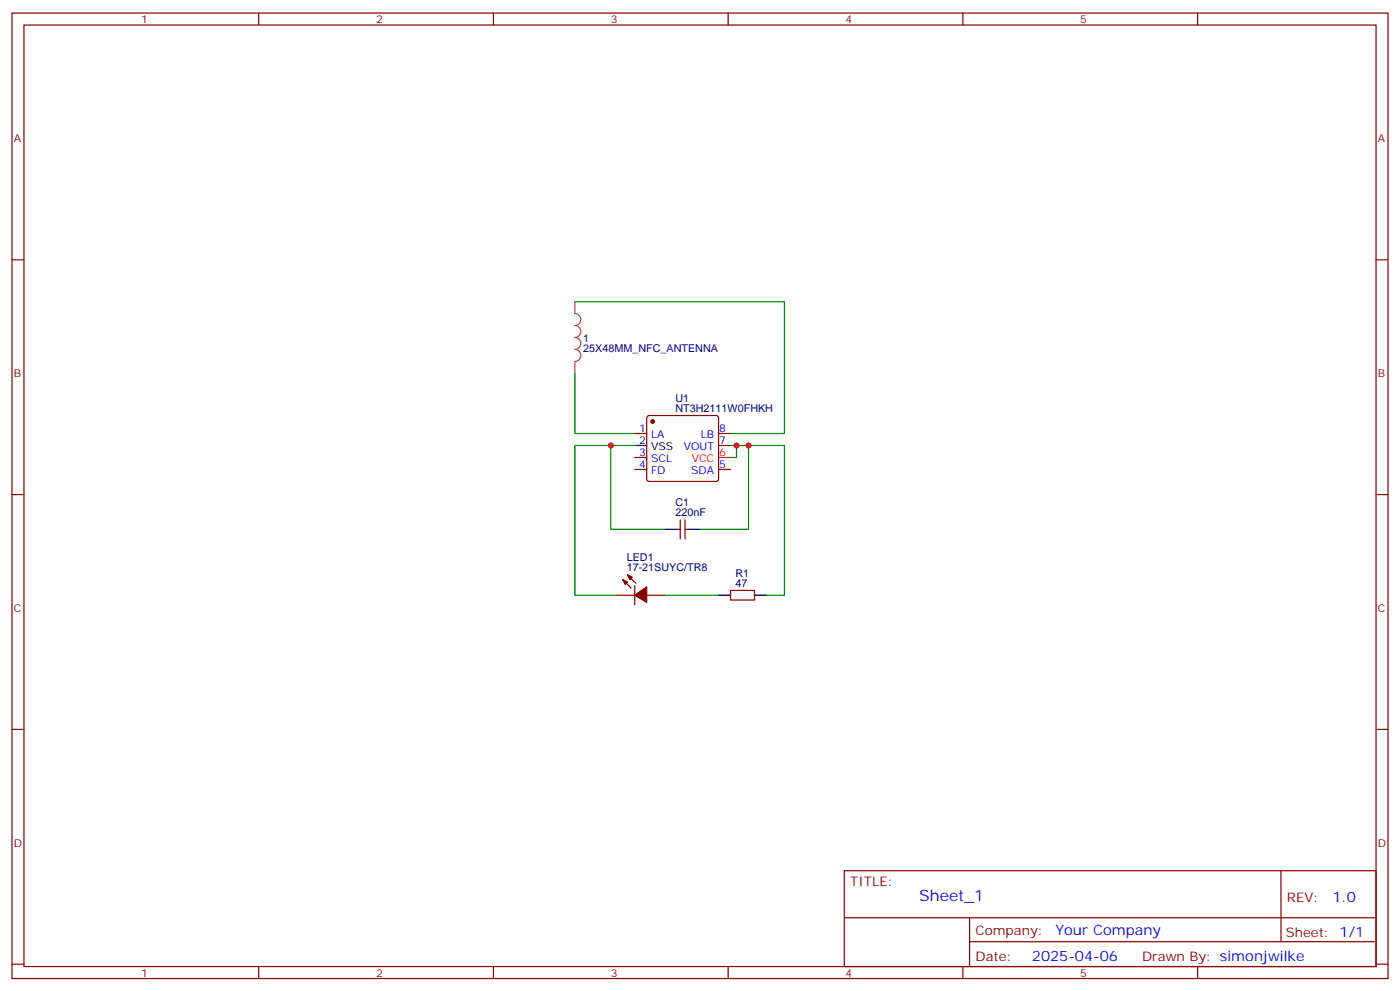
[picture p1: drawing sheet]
<svg xmlns="http://www.w3.org/2000/svg" width="412mm" height="292mm" viewBox="0 0 412 292" stroke-linecap="round" stroke-linejoin="round" font-family="sans-serif">
<g fill="none" stroke="#870000" stroke-width=".35">
<path d="M3.5 3.8h405.4v284.4h-405.4zM7.1 7.4h398.2v277.3h-398.2zM76.2 3.8v3.6M145.3 3.8v3.6M214.5 3.8v3.6M283.6 3.8v3.6M352.8 3.8v3.6M3.5 76.5h3.6M405.3 76.5h3.6M187 127.7h3.5M187 138.3h3.5M187 134.7h3.5"/>
<path d="M190.7 122.6l.5-.2h19.8l.5 .2 .2 .5v18l-.3 .5-.4 .2h-19.8l-.5-.3-.2-.4v-18zM211.7 127.7h3.5M211.7 131.2h3.5M211.7 138.3h3.5M3.5 145.7h3.6M199.3 155.9h1.1M200.4 153.1v5.6M201.8 153.1v5.6M201.8 155.9h1M405.3 145.7h3.6M181.7 175.3h5.3M183.4 170.7l2.5 2.5"/>
<path d="M184.9 169.3l2.4 2.5M187 172.5v5.6M190.5 175.3h5.3M215.2 173.9h7v2.8h-7zM3.5 214.8h3.6M405.3 214.8h3.6M248.7 256.4h156.6v28.3h-156.6zM377.3 256.5v20.8M248.7 270.3h156.5M285.6 277.3h119.6M285.6 270.3v14.1M3.5 284h3.6"/>
<path d="M76.2 284.7v3.5M145.3 284.7v3.5M214.5 284.7v3.5M283.6 284.7v3.5M352.8 284.7v3.5M405.3 284h3.6"/>
</g>
<path d="M211.7 134.7h3.5" fill="none" stroke="#f00" stroke-width=".35"/>
<path d="M187 131.2h3.5M195.8 155.9h3.5M202.8 155.9h3.6M211.7 175.3h3.5M222.2 175.3h3.6" fill="none" stroke="#000" stroke-width=".35"/>
<g fill="#870000" stroke="#870000" stroke-width=".35">
<path d="M183.4 170.7l1.5 .7-.8 .7z"/>
<path d="M184.9 169.3l1.4 .7-.7 .7z"/>
<path d="M187 175.3l3.5-2.5v4.6z"/>
<circle cx="192.3" cy="124.1" r=".53"/>
</g>
<path d="M169.3 88.9v3.4a1.76 1.76 0 0 1 1.8 1.8 1.76 1.76 0 0 1-1.8 1.8 1.76 1.76 0 0 1 1.8 1.7 1.76 1.76 0 0 1-1.8 1.8 1.76 1.76 0 0 1 1.8 1.8 1.76 1.76 0 0 1-1.8 1.7 1.76 1.76 0 0 1 1.8 1.8 1.76 1.76 0 0 1-1.8 1.7M169.3 106.6v3.4" fill="none" stroke="#a64a4a" stroke-width=".35"/>
<path d="M169.3 88.9h61.8v38.8h-15.9M169.3 110v17.7h17.7M179.9 131.2v24.7h15.9M187 131.2h-17.7v44.1h12.4M215.2 131.2h15.9v44.1h-5.3M217 131.2v3.5h-1.8M220.5 131.2v24.7h-14.1M195.8 175.3h15.9" fill="none" stroke="#008700" stroke-width=".35"/>
<g fill="#c00">
<circle cx="179.9" cy="131.2" r=".88"/>
<circle cx="220.5" cy="131.2" r=".88"/>
<circle cx="217" cy="131.2" r=".88"/>
</g>
<text font-size="4.6" fill="#00f" x="270.8" y="265.5">Sheet_1</text>
<g font-size="4.2" fill="#00f">
<text x="392.5" y="265.7">1.0</text>
<text x="310.9" y="275.3">Your Company</text>
<text x="304" y="283.1">2025-04-06</text>
</g>
<g font-size="3.9" fill="#800">
<text x="250.5" y="261">TITLE:</text>
<text x="379.1" y="265.7">REV:</text>
<text x="287.4" y="275.2">Company:</text>
<text x="378.7" y="275.8">Sheet: 1/1</text>
<text x="287.4" y="282.9">Date:</text>
<text x="336.4" y="283">Drawn By: simonjwilke</text>
</g>
<g font-size="3.2" fill="#800">
<text x="41.6" y="6.8">1</text>
<text x="110.8" y="6.8">2</text>
<text x="179.9" y="6.8">3</text>
<text x="249.1" y="6.8">4</text>
<text x="318.2" y="6.8">5</text>
<text x="4.1" y="41.9">A</text>
<text x="405.9" y="41.9">A</text>
<text x="4.1" y="111.1">B</text>
<text x="405.9" y="111.1">B</text>
<text x="4.1" y="180.2">C</text>
<text x="405.9" y="180.2">C</text>
<text x="4.1" y="249.4">D</text>
<text x="405.9" y="249.4">D</text>
<text x="41.6" y="287.7">1</text>
<text x="110.8" y="287.7">2</text>
<text x="179.9" y="287.7">3</text>
<text x="249.1" y="287.7">4</text>
<text x="318.2" y="287.7">5</text>
</g>
<g font-size="3.2" fill="#000080">
<text x="171.8" y="100.7">1</text>
<text x="171.8" y="103.7">25X48MM_NFC_ANTENNA</text>
<text x="199" y="118.3">U1</text>
<text x="199" y="121.3">NT3H2111W0FHKH</text>
<text x="199" y="149">C1</text>
<text x="199" y="152">220nF</text>
<text x="184.6" y="165.3">LED1</text>
<text x="184.6" y="168.2">17-21SUYC/TR8</text>
<text x="216.6" y="172.8">47</text>
<text x="216.6" y="169.8">R1</text>
</g>
<g font-size="3.2">
<text x="188.3" y="130.8">2</text>
<text x="191.8" y="132.6">VSS</text>
</g>
<g font-size="3.2" fill="#00f">
<text x="188.3" y="127.3">1</text>
<text x="191.8" y="129.1">LA</text>
<text x="206.4" y="129.1">LB</text>
<text x="211.8" y="127.3">8</text>
<text x="211.8" y="130.8">7</text>
<text x="188.3" y="137.9">4</text>
<text x="188.3" y="134.4">3</text>
<text x="191.8" y="136.1">SCL</text>
<text x="201.4" y="132.6">VOUT</text>
<text x="211.8" y="137.9">5</text>
<text x="191.8" y="139.7">FD</text>
<text x="203.6" y="139.7">SDA</text>
</g>
<g font-size="3.2" fill="#f00">
<text x="203.8" y="136.1">VCC</text>
<text x="211.8" y="134.4">6</text>
</g>
</svg>
